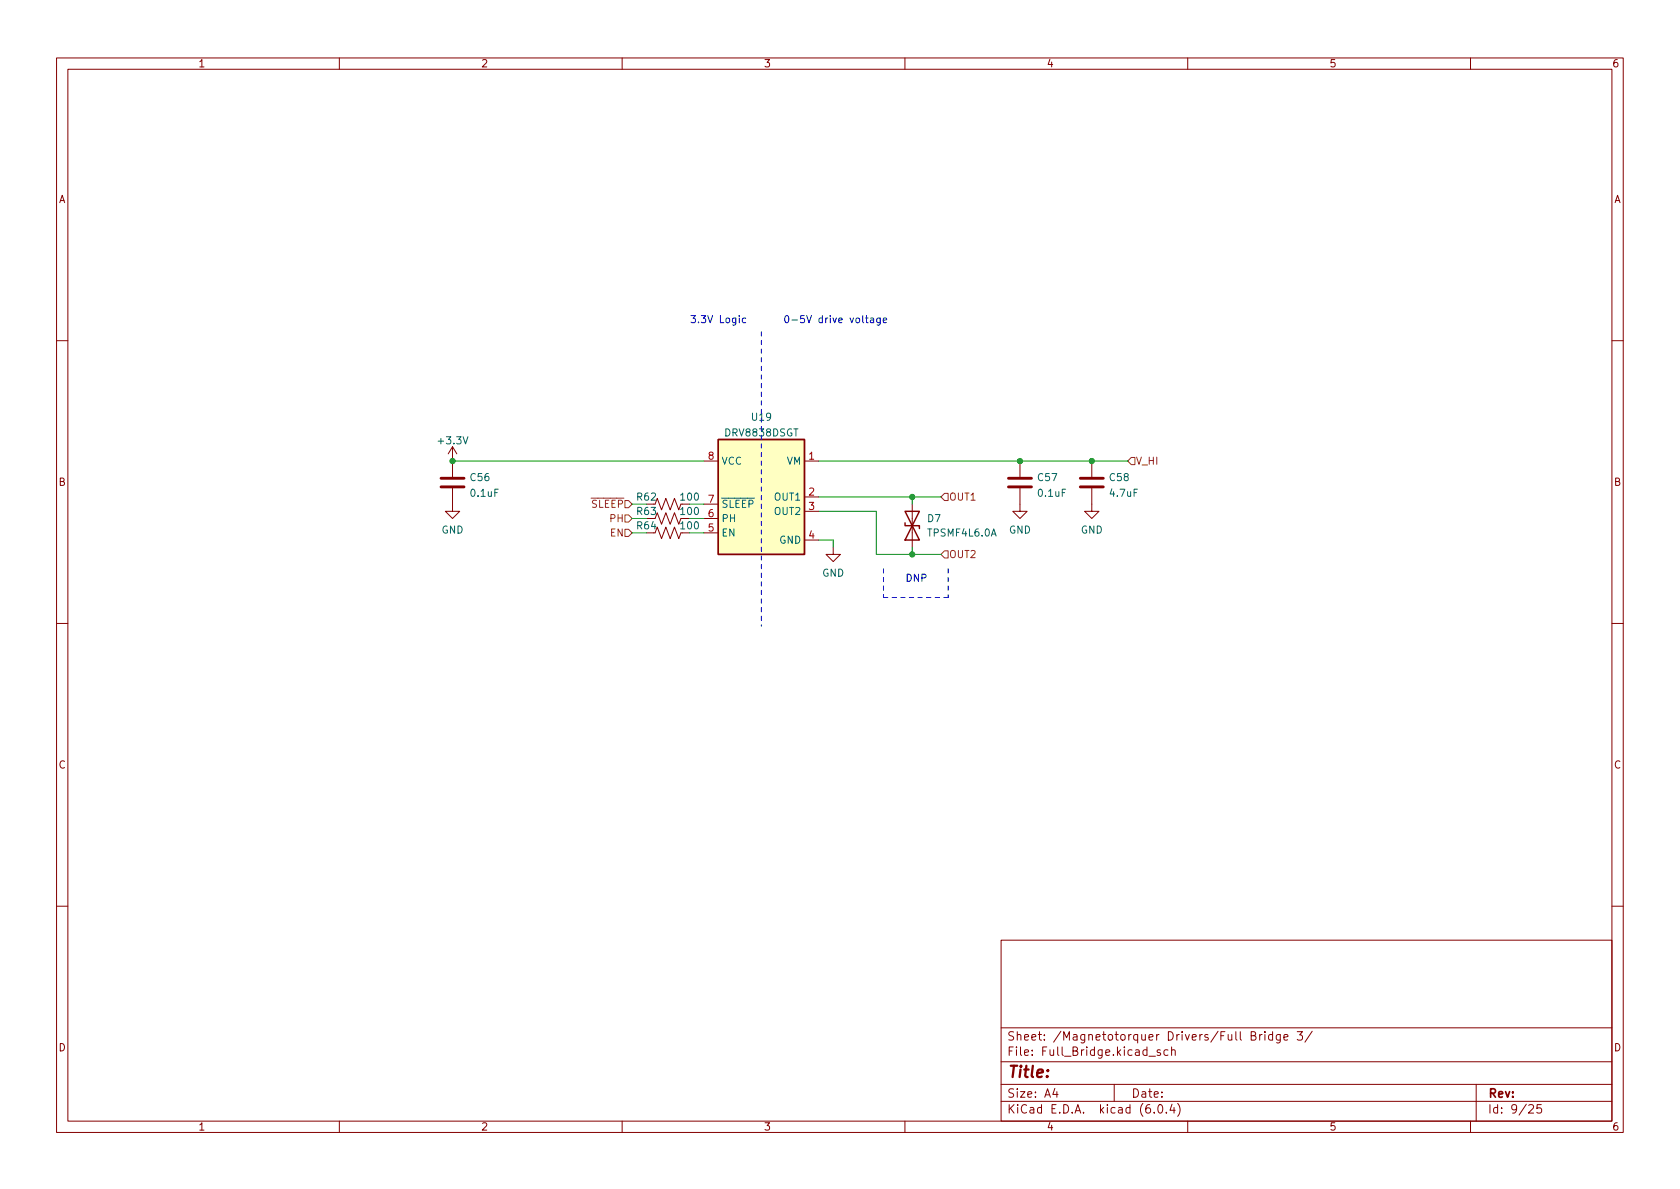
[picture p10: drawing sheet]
<svg xmlns="http://www.w3.org/2000/svg" width="297mm" height="210mm" viewBox="0 0 297 210" stroke-linecap="round" stroke-linejoin="round" font-family="sans-serif">
<g fill="none" stroke="#840000" stroke-width=".18">
<path d="M10 10.2h277v190.1h-277zM12 12.2h273v186.1h-273zM60 10.2v2M110 10.2v2M160 10.2v2M210 10.2v2M260 10.2v2M10 60.2h2M80 79l-.8 1.3M80 79v5.3M80 79l.8 1.3M285 60.2h2"/>
<path d="M80 86.4v4h1.3l-1.3 1.3-1.3-1.3h1.3M115.8 89.1l.4-1 .8 2.1 .7-2.1 .8 2.1 .8-2.1 .7 2.1 .4-1.1M115.8 91.7l.4-1 .8 2 .7-2 .8 2 .8-2 .7 2 .4-1M115.8 94.2l.4-1 .8 2 .7-2 .8 2 .8-2 .7 2 .4-1M124.5 81.5h2.5M124.5 94.2h2.5M124.5 91.7h2.5M124.5 89.1h2.5M142.2 81.5h2.6M142.2 87.9h2.6M142.2 90.4h2.6M142.2 95.5h2.6"/>
<path d="M147.3 96.8v1.2h1.3l-1.3 1.3-1.3-1.3h1.3M161.3 89.1v7.7M180.3 86.4v4h1.3l-1.3 1.3-1.2-1.3h1.2M180.3 81.5v2.8M193 86.4v4h1.3l-1.3 1.3-1.2-1.3h1.2M193 81.5v2.8M10 110.2h2M285 110.2h2M10 160.2h2M177 166.3h108v32h-108zM285 160.2h2M60 198.3v2"/>
<path d="M110 198.3v2M160 198.3v2M177 194.8h108M177 191.8h108M177 187.8h108M177 181.8h108M186.5 192.5l-.4 1h1M186.9 193v1M197 191.8v3M203.1 186.8h1.2M204.1 196.7v.1M204.9 195.4l.2-.1a.81 .81 0 0 1 .6 .7 .81 .81 0 0 1-.3 .8h-.2a.81 .81 0 0 1-.6-.6 .81 .81 0 0 1 .3-.8z"/>
<path d="M205.1 185.7l-.3-.1-.2 .2v.3l.5 .1v.4h-.5M206.2 196.7v.1M206.5 185.7l-.4-.1-.3 .3v.4l.1 .3h.6M207.1 185.8l.3-.2 .3 .1 .1 .9M207.1 185.1v1.5M207.2 195.3l-.3 1h.9M207.6 195.8v1M208.2 195.1a1.72 1.72 0 0 1 0 2.3M210 198.3v2M221.2 183.1h.5l.2-.1 .1-.3-.1-.2-.7-.1v1.5h.6l.3-.3a.39 .39 0 0 0-.4-.5M222.7 182.9v1M223.1 182.9l-.2 .1-.2 .2"/>
<path d="M223.6 182.4v.2M223.6 182.9v1M225 183l-.4-.1-.3 .3v.4l.1 .3h.6M225 182.4v1.5M226.4 182.9v1.2l-.3 .3h-.4M226.4 183l-.5-.1-.3 .3v.4l.2 .3h.6M227 183.4l.7-.1-.1-.3-.4-.1-.2 .2 .1 .8h.5M229.4 182.4h.9l-.5 .6 .4 .1v.7l-.2 .1h-.4l-.2-.1M232 182.4l-1.3 1.9M260 198.3v2M261 191.8v6.5M270.3 195.5l.6-.2 .2 .2 .1 .3-1 1h1"/>
<path d="M272.5 195.3h-.7l-.1 .7 .2-.1 .5 .1 .2 .2-.1 .5-.2 .1-.6-.1"/>
</g>
<path d="M127 77.7h15.2v20.3h-15.2z" fill="#ffffc2" stroke="#ffffc2" stroke-width=".18"/>
<path d="M127 77.7h15.2v20.3h-15.2zM160 92.5v.5h2.6v.5M160 90.4h2.6l-2.6 5.1h2.6z" fill="none" stroke="#840000" stroke-width=".25"/>
<path d="M78 86.1h4M78 84.6h4M178.3 86.1h4.1M178.3 84.6h4.1M191 86.1h4.1M191 84.6h4.1" fill="none" stroke="#840000" stroke-width=".51"/>
<path d="M110.5 88.5h.6l.7 .6-.7 .7h-.6zM110.5 93.6h.6l.7 .6-.7 .7h-.6zM110.5 91.1h.6l.7 .6-.7 .6h-.6zM166.4 87.9l.6-.7h.6v1.3h-.6zM167 97.4h.6v1.3h-.6l-.6-.7zM200 80.9h.7v1.3h-.7l-.6-.7z" fill="none" stroke="#725600" stroke-width=".18"/>
<path d="M131.9 56.3l-.4-.1-.3 .3 .2 .5h.5M153 56.2h.5M153.2 55.8v1.1l.3 .2M153.9 56.3h.5l.1 .8M154.5 56.5l-.5 .1-.1 .2 .1 .3 .5-.1M155.6 56.2v1.1l-.2 .2-.3-.1M155.6 56.3l-.3-.1-.3 .3 .1 .5h.5M156.2 56.7l.6-.2-.1-.2-.4-.1-.1 .2v.6h.5" fill="none" stroke="#0000c2" stroke-width=".18"/>
<path d="M134.6 58.7v52M156.2 105.7h11.4M156.2 100.6v5.1M167.6 100.6v5.1" fill="none" stroke="#0000c2" stroke-width=".18" stroke-dasharray=".8 .8"/>
<g fill="none" stroke="#009600" stroke-width=".18">
<path d="M80 81.5h44.5M111.8 89.1h2.5M111.8 91.7h2.5M111.8 94.2h2.5M121.9 89.1h2.6M121.9 91.7h2.6M121.9 94.2h2.6M144.8 90.4h10.1v7.6h11.5M144.8 81.5h54.6M144.8 87.9h21.6M144.8 95.5h2.5v1.3M161.3 87.9v1.2"/>
<path d="M161.3 96.8v1.2"/>
</g>
<g fill="#009600" stroke="#009600" stroke-width=".18">
<circle cx="80" cy="81.5" r=".46"/>
<circle cx="180.3" cy="81.5" r=".46"/>
<circle cx="161.3" cy="87.9" r=".46"/>
<circle cx="161.3" cy="98" r=".46"/>
<circle cx="193" cy="81.5" r=".46"/>
</g>
<text font-size="2.8" fill="#840000" x="178" y="190.6">Title:</text>
<g font-size="2.1" fill="#840000">
<text x="178" y="184">Sheet: /Magnetotorquer Drivers/Full Bridge 3/</text>
<text x="178" y="186.7">File: Full_Bridge.kicad_sch</text>
<text x="178" y="196.9">KiCad E.D.A. kicad (6.0.4)</text>
<text x="178" y="194.1">Size: A4</text>
<text x="200" y="194.1">Date:</text>
<text x="263" y="194.1">Rev:</text>
<text x="263" y="196.9">Id: 9/25</text>
</g>
<g font-size="1.8" fill="#840000">
<text x="35" y="11.9">1</text>
<text x="85" y="11.9">2</text>
<text x="135" y="11.9">3</text>
<text x="185" y="11.9">4</text>
<text x="235" y="11.9">5</text>
<text x="285" y="11.9">6</text>
<text x="10.3" y="35.9">A</text>
<text x="285.3" y="35.9">A</text>
<text x="10.3" y="85.9">B</text>
<text x="285.3" y="85.9">B</text>
<text x="10.3" y="135.9">C</text>
<text x="285.3" y="135.9">C</text>
<text x="10.3" y="185.9">D</text>
<text x="285.3" y="185.9">D</text>
<text x="35" y="199.9">1</text>
<text x="85" y="199.9">2</text>
<text x="135" y="199.9">3</text>
<text x="185" y="199.9">4</text>
<text x="235" y="199.9">5</text>
<text x="285" y="199.9">6</text>
</g>
<g font-size="1.8" fill="#0000c2">
<text x="121.9" y="57.1">3.3V Logic</text>
<text x="138.4" y="57.1">0-5V drive voltage</text>
<text x="160" y="102.9">DNP</text>
</g>
<g font-size="1.8" fill="#006464">
<text x="128.3" y="77.2">DRV8838DSGT</text>
<text x="133" y="74.4">U19</text>
<text x="77.7" y="78.6">+3.3V</text>
<text x="127.5" y="82.2">VCC</text>
<text x="139.1" y="82.2">VM</text>
<text x="83.2" y="85.1">C56</text>
<text x="83.3" y="87.8">0.1uF</text>
<text x="112.7" y="88.5">R62</text>
<text x="120.4" y="88.5">100</text>
<text x="127.5" y="89.8">~{SLEEP}</text>
<text x="137" y="88.5">OUT1</text>
<text x="183.6" y="85.1">C57</text>
<text x="183.7" y="87.8">0.1uF</text>
<text x="196.3" y="85.1">C58</text>
<text x="196.4" y="87.8">4.7uF</text>
<text x="78" y="94.3">GND</text>
<text x="112.7" y="91.1">R63</text>
<text x="112.7" y="93.6">R64</text>
<text x="120.4" y="91.1">100</text>
<text x="120.4" y="93.6">100</text>
<text x="127.5" y="94.9">EN</text>
<text x="127.5" y="92.3">PH</text>
<text x="137" y="91.1">OUT2</text>
<text x="164" y="92.3">D7</text>
<text x="164.2" y="94.9">TPSMF4L6.0A</text>
<text x="178.4" y="94.3">GND</text>
<text x="191.1" y="94.3">GND</text>
<text x="137.8" y="96.1">GND</text>
<text x="145.4" y="102">GND</text>
</g>
<g font-size="1.8" fill="#a90000">
<text x="125.2" y="81.3">8</text>
<text x="143" y="81.3">1</text>
<text x="125.2" y="88.9">7</text>
<text x="143" y="87.6">2</text>
<text x="125.2" y="94">5</text>
<text x="125.2" y="91.4">6</text>
<text x="143" y="90.2">3</text>
<text x="143" y="95.2">4</text>
</g>
<g font-size="1.8" fill="#725600">
<text x="200.8" y="82.2">V_HI</text>
<text x="103.2" y="89.8">~{SLEEP}</text>
<text x="167.7" y="88.5">OUT1</text>
<text x="107.9" y="94.9">EN</text>
<text x="107.9" y="92.3">PH</text>
<text x="167.7" y="98.7">OUT2</text>
</g>
</svg>
